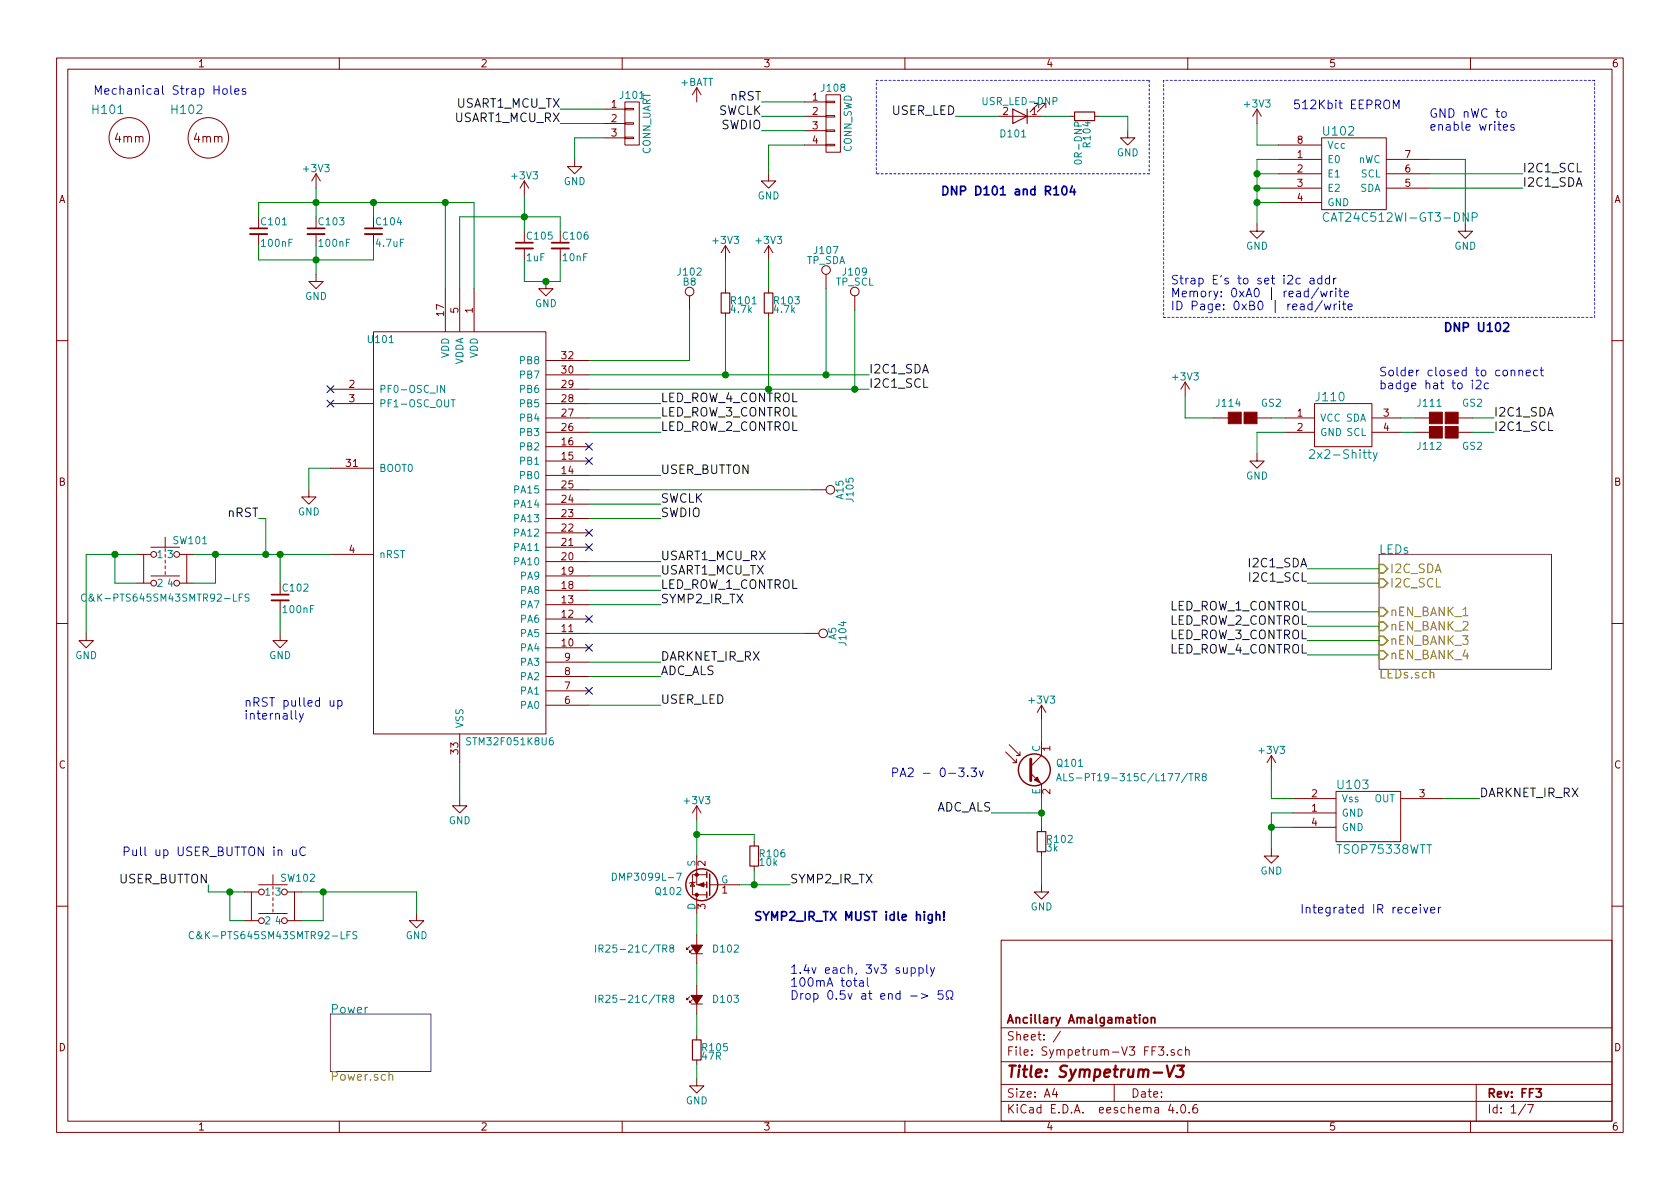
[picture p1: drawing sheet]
EESchema Schematic File Version 2
LIBS:power
LIBS:device
LIBS:transistors
LIBS:conn
LIBS:linear
LIBS:regul
LIBS:74xx
LIBS:cmos4000
LIBS:adc-dac
LIBS:memory
LIBS:xilinx
LIBS:microcontrollers
LIBS:dsp
LIBS:microchip
LIBS:analog_switches
LIBS:motorola
LIBS:texas
LIBS:intel
LIBS:audio
LIBS:interface
LIBS:digital-audio
LIBS:philips
LIBS:display
LIBS:cypress
LIBS:siliconi
LIBS:opto
LIBS:atmel
LIBS:contrib
LIBS:valves
LIBS:Borgel Custom
LIBS:switches
LIBS:Sympetrum-V3 FF3-cache
EELAYER 25 0
EELAYER END
$Descr A4 11693 8268
encoding utf-8
Sheet 1 7
Title "Sympetrum-V3"
Date ""
Rev "FF3"
Comp "Ancillary Amalgamation"
Comment1 ""
Comment2 ""
Comment3 ""
Comment4 ""
$EndDescr
$Sheet
S 9600 3850 1200 800 
U 59D3BAF2
F0 "LEDs" 60
F1 "LEDs.sch" 60
F2 "I2C_SDA" I L 9600 3950 60 
F3 "I2C_SCL" I L 9600 4050 60 
F4 "nEN_BANK_1" I L 9600 4250 60 
F5 "nEN_BANK_2" I L 9600 4350 60 
F6 "nEN_BANK_3" I L 9600 4450 60 
F7 "nEN_BANK_4" I L 9600 4550 60 
$EndSheet
$Sheet
S 2300 7050 700  400 
U 5A775796
F0 "Power" 60
F1 "Power.sch" 60
$EndSheet
Text Label 9100 3950 2    60   ~ 0
I2C1_SDA
Text Label 9100 4050 2    60   ~ 0
I2C1_SCL
Text Label 3900 750  2    60   ~ 0
USART1_MCU_TX
Text Label 3900 850  2    60   ~ 0
USART1_MCU_RX
$Comp
L GND #PWR01
U 1 1
P 4000 1100
F 0 "#PWR01" H 4000 850 50  0001 C CNN
F 1 "GND" H 4000 950 50  0000 C CNN
F 2 "" H 4000 1100 50  0001 C CNN
F 3 "" H 4000 1100 50  0001 C CNN
	1    4000 1100
	1    0    0    -1  
$EndComp
Text Label 6050 2600 0    60   ~ 0
I2C1_SDA
Text Label 6050 2700 0    60   ~ 0
I2C1_SCL
$Comp
L R_Small R101
U 1 1
P 5050 2100
F 0 "R101" H 5080 2120 50  0000 L CNN
F 1 "4.7k" H 5080 2060 50  0000 L CNN
F 2 "Resistors_SMD:R_0805_HandSoldering" H 5050 2100 50  0001 C CNN
F 3 "" H 5050 2100 50  0001 C CNN
F 4 "RC0805FR-074K7L" H 5050 2100 60  0001 C CNN "MPN"
F 5 "311-4.70KCRCT-ND" H 5050 2100 60  0001 C CNN "DigiKey"
	1    5050 2100
	1    0    0    -1  
$EndComp
$Comp
L R_Small R103
U 1 1
P 5350 2100
F 0 "R103" H 5380 2120 50  0000 L CNN
F 1 "4.7k" H 5380 2060 50  0000 L CNN
F 2 "Resistors_SMD:R_0805_HandSoldering" H 5350 2100 50  0001 C CNN
F 3 "" H 5350 2100 50  0001 C CNN
F 4 "RC0805FR-074K7L" H 5350 2100 60  0001 C CNN "MPN"
F 5 "311-4.70KCRCT-ND" H 5350 2100 60  0001 C CNN "DigiKey"
	1    5350 2100
	1    0    0    -1  
$EndComp
$Comp
L CONN_01X03 J101
U 1 1
P 4400 850
F 0 "J101" H 4400 1050 50  0000 C CNN
F 1 "CONN_UART" V 4500 850 50  0000 C CNN
F 2 "Pin_Headers:Pin_Header_Straight_1x03" H 4400 850 50  0001 C CNN
F 3 "" H 4400 850 50  0001 C CNN
	1    4400 850 
	1    0    0    -1  
$EndComp
$Comp
L C_Small C101
U 1 1
P 1800 1600
F 0 "C101" H 1810 1670 50  0000 L CNN
F 1 "100nF" H 1810 1520 50  0000 L CNN
F 2 "Capacitors_SMD:C_0805_HandSoldering" H 1800 1600 50  0001 C CNN
F 3 "" H 1800 1600 50  0001 C CNN
	1    1800 1600
	1    0    0    -1  
$EndComp
$Comp
L C_Small C103
U 1 1
P 2200 1600
F 0 "C103" H 2210 1670 50  0000 L CNN
F 1 "100nF" H 2210 1520 50  0000 L CNN
F 2 "Capacitors_SMD:C_0805_HandSoldering" H 2200 1600 50  0001 C CNN
F 3 "" H 2200 1600 50  0001 C CNN
	1    2200 1600
	1    0    0    -1  
$EndComp
$Comp
L C_Small C104
U 1 1
P 2600 1600
F 0 "C104" H 2610 1670 50  0000 L CNN
F 1 "4.7uF" H 2610 1520 50  0000 L CNN
F 2 "Capacitors_SMD:C_0805_HandSoldering" H 2600 1600 50  0001 C CNN
F 3 "" H 2600 1600 50  0001 C CNN
	1    2600 1600
	1    0    0    -1  
$EndComp
$Comp
L GND #PWR02
U 1 1
P 2200 1900
F 0 "#PWR02" H 2200 1650 50  0001 C CNN
F 1 "GND" H 2200 1750 50  0000 C CNN
F 2 "" H 2200 1900 50  0001 C CNN
F 3 "" H 2200 1900 50  0001 C CNN
	1    2200 1900
	1    0    0    -1  
$EndComp
$Comp
L GND #PWR03
U 1 1
P 3200 5550
F 0 "#PWR03" H 3200 5300 50  0001 C CNN
F 1 "GND" H 3200 5400 50  0000 C CNN
F 2 "" H 3200 5550 50  0001 C CNN
F 3 "" H 3200 5550 50  0001 C CNN
	1    3200 5550
	1    0    0    -1  
$EndComp
$Comp
L GND #PWR04
U 1 1
P 2150 3400
F 0 "#PWR04" H 2150 3150 50  0001 C CNN
F 1 "GND" H 2150 3250 50  0000 C CNN
F 2 "" H 2150 3400 50  0001 C CNN
F 3 "" H 2150 3400 50  0001 C CNN
	1    2150 3400
	1    0    0    -1  
$EndComp
NoConn ~ 2300 2700
NoConn ~ 2300 2800
$Comp
L TEST_1P J107
U 1 1
P 5750 2000
F 0 "J107" H 5750 2270 50  0000 C CNN
F 1 "TP_SDA" H 5750 2200 50  0000 C CNN
F 2 "Measurement_Points:Measurement_Point_Square-SMD-Pad_Small" H 5950 2000 50  0001 C CNN
F 3 "" H 5950 2000 50  0001 C CNN
	1    5750 2000
	1    0    0    -1  
$EndComp
$Comp
L TEST_1P J109
U 1 1
P 5950 2150
F 0 "J109" H 5950 2420 50  0000 C CNN
F 1 "TP_SCL" H 5950 2350 50  0000 C CNN
F 2 "Measurement_Points:Measurement_Point_Square-SMD-Pad_Small" H 6150 2150 50  0001 C CNN
F 3 "" H 6150 2150 50  0001 C CNN
	1    5950 2150
	1    0    0    -1  
$EndComp
$Comp
L GND #PWR05
U 1 1
P 5350 1200
F 0 "#PWR05" H 5350 950 50  0001 C CNN
F 1 "GND" H 5350 1050 50  0000 C CNN
F 2 "" H 5350 1200 50  0001 C CNN
F 3 "" H 5350 1200 50  0001 C CNN
	1    5350 1200
	1    0    0    -1  
$EndComp
Text Label 5300 700  2    60   ~ 0
nRST
Text Label 5300 800  2    60   ~ 0
SWCLK
Text Label 5300 900  2    60   ~ 0
SWDIO
Text Label 4600 3500 0    60   ~ 0
SWCLK
Text Label 4600 3600 0    60   ~ 0
SWDIO
Text Label 4600 4000 0    60   ~ 0
USART1_MCU_TX
Text Label 4600 3900 0    60   ~ 0
USART1_MCU_RX
$Comp
L GND #PWR06
U 1 1
P 8850 5900
F 0 "#PWR06" H 8850 5650 50  0001 C CNN
F 1 "GND" H 8850 5750 50  0000 C CNN
F 2 "" H 8850 5900 50  0001 C CNN
F 3 "" H 8850 5900 50  0001 C CNN
	1    8850 5900
	1    0    0    -1  
$EndComp
$Comp
L M24128-BRMN6TP U102
U 1 1
P 9400 1250
F 0 "U102" H 9200 1600 60  0000 L CNN
F 1 "CAT24C512WI-GT3-DNP" H 9200 1000 60  0000 L CNN
F 2 "Housings_SOIC:SOIC-8_3.9x4.9mm_Pitch1.27mm" H 9600 750 60  0001 C CNN
F 3 "" H 9450 1500 60  0001 C CNN
F 4 "CAT24C512WI-GT3OSCT-ND" H 9450 550 60  0001 C CNN "DigiKey"
F 5 "CAT24C512WI-GT3" H 9500 600 60  0001 C CNN "MPN"
F 6 "Yes" H 9300 900 60  0001 C CNN "DNP"
	1    9400 1250
	1    0    0    -1  
$EndComp
Text Label 10600 1200 0    60   ~ 0
I2C1_SCL
Text Label 10600 1300 0    60   ~ 0
I2C1_SDA
$Comp
L GND #PWR07
U 1 1
P 10200 1550
F 0 "#PWR07" H 10200 1300 50  0001 C CNN
F 1 "GND" H 10200 1400 50  0000 C CNN
F 2 "" H 10200 1550 50  0001 C CNN
F 3 "" H 10200 1550 50  0001 C CNN
	1    10200 1550
	1    0    0    -1  
$EndComp
Text Notes 9950 900  0    60   ~ 0
GND nWC to\nenable writes
$Comp
L GND #PWR08
U 1 1
P 8750 1550
F 0 "#PWR08" H 8750 1300 50  0001 C CNN
F 1 "GND" H 8750 1400 50  0000 C CNN
F 2 "" H 8750 1550 50  0001 C CNN
F 3 "" H 8750 1550 50  0001 C CNN
	1    8750 1550
	1    0    0    -1  
$EndComp
Text Notes 8150 2150 0    60   ~ 0
Strap E's to set i2c addr\nMemory: 0xA0 | read/write\nID Page: 0xB0 | read/write
Text Label 4600 4600 0    60   ~ 0
DARKNET_IR_RX
Text Label 4600 4200 0    60   ~ 0
SYMP2_IR_TX
Text Label 10300 5550 0    60   ~ 0
DARKNET_IR_RX
$Comp
L IR25-21C/TR8 D102
U 1 1
P 4850 6600
F 0 "D102" V 4850 6300 50  0000 L CNN
F 1 "IR25-21C/TR8" V 4850 6750 50  0000 L CNN
F 2 "Borgel Custom:LED_1206_SmallSilk" H 5050 6400 50  0001 C CNN
F 3 "http://www.everlight.com/file/ProductFile/201407052117084340.pdf" H 4900 6300 60  0001 C CNN
F 4 "1080-1356-1-ND" H 4900 6825 60  0001 C CNN "DigiKey"
	1    4850 6600
	0    -1   -1   0   
$EndComp
$Comp
L R_Small R105
U 1 1
P 4850 7300
F 0 "R105" H 4880 7320 50  0000 L CNN
F 1 "47R" H 4880 7260 50  0000 L CNN
F 2 "Resistors_SMD:R_0805_HandSoldering" H 4850 7300 50  0001 C CNN
F 3 "" H 4850 7300 50  0001 C CNN
F 4 "ERJ-P06J470V" H 4850 7300 60  0001 C CNN "MPN"
F 5 "P47ADCT-ND" H 4850 7300 60  0001 C CNN "DigiKey"
	1    4850 7300
	1    0    0    -1  
$EndComp
$Comp
L GND #PWR09
U 1 1
P 4850 7500
F 0 "#PWR09" H 4850 7250 50  0001 C CNN
F 1 "GND" H 4850 7350 50  0000 C CNN
F 2 "" H 4850 7500 50  0001 C CNN
F 3 "" H 4850 7500 50  0001 C CNN
	1    4850 7500
	1    0    0    -1  
$EndComp
Text Label 5500 6150 0    60   ~ 0
SYMP2_IR_TX
$Comp
L GND #PWR010
U 1 1
P 1950 4400
F 0 "#PWR010" H 1950 4150 50  0001 C CNN
F 1 "GND" H 1950 4250 50  0000 C CNN
F 2 "" H 1950 4400 50  0001 C CNN
F 3 "" H 1950 4400 50  0001 C CNN
	1    1950 4400
	1    0    0    -1  
$EndComp
$Comp
L C_Small C102
U 1 1
P 1950 4150
F 0 "C102" H 1960 4220 50  0000 L CNN
F 1 "100nF" H 1960 4070 50  0000 L CNN
F 2 "Capacitors_SMD:C_0805_HandSoldering" H 1950 4150 50  0001 C CNN
F 3 "" H 1950 4150 50  0001 C CNN
	1    1950 4150
	1    0    0    -1  
$EndComp
Text Notes 1700 5000 0    60   ~ 0
nRST pulled up\ninternally
$Comp
L LED D101
U 1 1
P 7100 800
F 0 "D101" H 7050 925 50  0000 L CNN
F 1 "USR_LED-DNP" H 7100 700 50  0000 C CNN
F 2 "Borgel Custom:LED_0603_SmallSilk" H 7300 600 50  0001 C CNN
F 3 "" H 7150 500 60  0001 C CNN
F 4 "Yes" H 7100 800 60  0001 C CNN "DNP"
	1    7100 800 
	-1   0    0    1   
$EndComp
Text Label 6650 800  2    60   ~ 0
USER_LED
$Comp
L R_Small R104
U 1 1
P 7550 800
F 0 "R104" H 7580 820 50  0000 L CNN
F 1 "0R-DNP" H 7580 760 50  0000 L CNN
F 2 "Resistors_SMD:R_0805_HandSoldering" H 7550 800 50  0001 C CNN
F 3 "" H 7550 800 50  0001 C CNN
F 4 "Yes" H 7550 800 60  0001 C CNN "DNP"
	1    7550 800 
	0    1    1    0   
$EndComp
$Comp
L GND #PWR011
U 1 1
P 7850 900
F 0 "#PWR011" H 7850 650 50  0001 C CNN
F 1 "GND" H 7850 750 50  0000 C CNN
F 2 "" H 7850 900 50  0001 C CNN
F 3 "" H 7850 900 50  0001 C CNN
	1    7850 900 
	1    0    0    -1  
$EndComp
Text Label 4600 4900 0    60   ~ 0
USER_LED
$Comp
L GND #PWR012
U 1 1
P 600 4400
F 0 "#PWR012" H 600 4150 50  0001 C CNN
F 1 "GND" H 600 4250 50  0000 C CNN
F 2 "" H 600 4400 50  0001 C CNN
F 3 "" H 600 4400 50  0001 C CNN
	1    600  4400
	1    0    0    -1  
$EndComp
Text Label 4600 4700 0    60   ~ 0
ADC_ALS
Text Notes 6200 5400 0    60   ~ 0
PA2 - 0-3.3v
$Comp
L IR25-21C/TR8 D103
U 1 1
P 4850 6950
F 0 "D103" V 4850 6650 50  0000 L CNN
F 1 "IR25-21C/TR8" V 4850 7100 50  0000 L CNN
F 2 "Borgel Custom:LED_1206_SmallSilk" H 5050 6750 50  0001 C CNN
F 3 "http://www.everlight.com/file/ProductFile/201407052117084340.pdf" H 4900 6650 60  0001 C CNN
F 4 "1080-1356-1-ND" H 4900 7175 60  0001 C CNN "DigiKey"
	1    4850 6950
	0    -1   -1   0   
$EndComp
Text Label 6900 5650 2    60   ~ 0
ADC_ALS
Text Notes 9000 750  0    60   ~ 0
512Kbit EEPROM
$Comp
L STM32F051K8U6 U101
U 1 1
P 3200 3700
F 0 "U101" H 2650 5050 50  0000 C CNN
F 1 "STM32F051K8U6" H 3550 2250 50  0000 C CNN
F 2 "Housings_DFN_QFN:QFN-32-1EP_5x5mm_Pitch0.5mm" H 3400 2050 50  0001 C CNN
F 3 "DOCUMENTATION" H 2000 2200 50  0001 C CNN
F 4 "	497-12892-ND" H 2000 2100 50  0001 C CNN "DigiKey"
	1    3200 3700
	1    0    0    -1  
$EndComp
$Comp
L TEST_1P J102
U 1 1
P 4800 2150
F 0 "J102" H 4800 2420 50  0000 C CNN
F 1 "B8" H 4800 2350 50  0000 C CNN
F 2 "Measurement_Points:Measurement_Point_Round-SMD-Pad_Small" H 5000 2150 50  0001 C CNN
F 3 "" H 5000 2150 50  0001 C CNN
	1    4800 2150
	1    0    0    -1  
$EndComp
$Comp
L TEST_1P J105
U 1 1
P 5650 3400
F 0 "J105" H 5650 3670 50  0000 C CNN
F 1 "A15" H 5650 3600 50  0000 C CNN
F 2 "Measurement_Points:Measurement_Point_Round-SMD-Pad_Small" H 5850 3400 50  0001 C CNN
F 3 "" H 5850 3400 50  0001 C CNN
	1    5650 3400
	0    1    1    0   
$EndComp
Text Label 4600 2800 0    60   ~ 0
LED_ROW_4_CONTROL
Text Label 4600 2900 0    60   ~ 0
LED_ROW_3_CONTROL
Text Label 4600 3000 0    60   ~ 0
LED_ROW_2_CONTROL
Text Label 4600 4100 0    60   ~ 0
LED_ROW_1_CONTROL
Text Label 9100 4250 2    60   ~ 0
LED_ROW_1_CONTROL
Text Label 9100 4350 2    60   ~ 0
LED_ROW_2_CONTROL
Text Label 9100 4450 2    60   ~ 0
LED_ROW_3_CONTROL
Text Label 9100 4550 2    60   ~ 0
LED_ROW_4_CONTROL
$Comp
L TEST_1P J104
U 1 1
P 5600 4400
F 0 "J104" H 5600 4670 50  0000 C CNN
F 1 "A5" H 5600 4600 50  0000 C CNN
F 2 "Measurement_Points:Measurement_Point_Round-SMD-Pad_Small" H 5800 4400 50  0001 C CNN
F 3 "" H 5800 4400 50  0001 C CNN
	1    5600 4400
	0    1    1    0   
$EndComp
$Comp
L +3V3 #PWR013
U 1 1
P 5350 1800
F 0 "#PWR013" H 5350 1650 50  0001 C CNN
F 1 "+3V3" H 5350 1940 50  0000 C CNN
F 2 "" H 5350 1800 50  0001 C CNN
F 3 "" H 5350 1800 50  0001 C CNN
	1    5350 1800
	1    0    0    -1  
$EndComp
$Comp
L +3V3 #PWR014
U 1 1
P 5050 1800
F 0 "#PWR014" H 5050 1650 50  0001 C CNN
F 1 "+3V3" H 5050 1940 50  0000 C CNN
F 2 "" H 5050 1800 50  0001 C CNN
F 3 "" H 5050 1800 50  0001 C CNN
	1    5050 1800
	1    0    0    -1  
$EndComp
$Comp
L +3V3 #PWR015
U 1 1
P 3650 1350
F 0 "#PWR015" H 3650 1200 50  0001 C CNN
F 1 "+3V3" H 3650 1490 50  0000 C CNN
F 2 "" H 3650 1350 50  0001 C CNN
F 3 "" H 3650 1350 50  0001 C CNN
	1    3650 1350
	1    0    0    -1  
$EndComp
$Comp
L +3V3 #PWR016
U 1 1
P 7250 5000
F 0 "#PWR016" H 7250 4850 50  0001 C CNN
F 1 "+3V3" H 7250 5140 50  0000 C CNN
F 2 "" H 7250 5000 50  0001 C CNN
F 3 "" H 7250 5000 50  0001 C CNN
	1    7250 5000
	1    0    0    -1  
$EndComp
$Comp
L ALS-PT19-315C/L177/TR8 Q101
U 1 1
P 7150 5350
F 0 "Q101" H 7350 5400 50  0000 L CNN
F 1 "ALS-PT19-315C/L177/TR8" H 7350 5300 50  0000 L CNN
F 2 "Borgel Custom:LED_0603_SmallSilk" H 7630 5210 50  0001 C CNN
F 3 "" H 7350 5400 50  0000 C CNN
F 4 "1080-1244-1-ND" H 7400 5600 60  0001 C CNN "DigiKey"
	1    7150 5350
	1    0    0    -1  
$EndComp
$Comp
L R_Small R102
U 1 1
P 7250 5850
F 0 "R102" H 7280 5870 50  0000 L CNN
F 1 "3k" H 7280 5810 50  0000 L CNN
F 2 "Resistors_SMD:R_0805_HandSoldering" H 7250 5850 50  0001 C CNN
F 3 "" H 7250 5850 50  0001 C CNN
	1    7250 5850
	1    0    0    -1  
$EndComp
$Comp
L GND #PWR017
U 1 1
P 7250 6150
F 0 "#PWR017" H 7250 5900 50  0001 C CNN
F 1 "GND" H 7250 6000 50  0000 C CNN
F 2 "" H 7250 6150 50  0001 C CNN
F 3 "" H 7250 6150 50  0001 C CNN
	1    7250 6150
	1    0    0    -1  
$EndComp
$Comp
L +3V3 #PWR018
U 1 1
P 8850 5350
F 0 "#PWR018" H 8850 5200 50  0001 C CNN
F 1 "+3V3" H 8850 5490 50  0000 C CNN
F 2 "" H 8850 5350 50  0001 C CNN
F 3 "" H 8850 5350 50  0001 C CNN
	1    8850 5350
	1    0    0    -1  
$EndComp
$Comp
L +3V3 #PWR019
U 1 1
P 8750 850
F 0 "#PWR019" H 8750 700 50  0001 C CNN
F 1 "+3V3" H 8750 990 50  0000 C CNN
F 2 "" H 8750 850 50  0001 C CNN
F 3 "" H 8750 850 50  0001 C CNN
	1    8750 850 
	1    0    0    -1  
$EndComp
$Comp
L +3V3 #PWR020
U 1 1
P 8250 2750
F 0 "#PWR020" H 8250 2600 50  0001 C CNN
F 1 "+3V3" H 8250 2890 50  0000 C CNN
F 2 "" H 8250 2750 50  0001 C CNN
F 3 "" H 8250 2750 50  0001 C CNN
	1    8250 2750
	1    0    0    -1  
$EndComp
$Comp
L GND #PWR021
U 1 1
P 8750 3150
F 0 "#PWR021" H 8750 2900 50  0001 C CNN
F 1 "GND" H 8750 3000 50  0000 C CNN
F 2 "" H 8750 3150 50  0001 C CNN
F 3 "" H 8750 3150 50  0001 C CNN
	1    8750 3150
	1    0    0    -1  
$EndComp
$Comp
L 2x2-Shitty J110
U 1 1
P 9350 2950
F 0 "J110" H 9150 3150 60  0000 L CNN
F 1 "2x2-Shitty" H 9350 2750 60  0000 C CNN
F 2 "Borgel Custom:2x2_shitty" H 9500 3200 60  0001 C CNN
F 3 "" V 9200 3400 60  0001 C CNN
	1    9350 2950
	1    0    0    -1  
$EndComp
Text Label 1450 6150 2    60   ~ 0
USER_BUTTON
$Comp
L GND #PWR022
U 1 1
P 2900 6350
F 0 "#PWR022" H 2900 6100 50  0001 C CNN
F 1 "GND" H 2900 6200 50  0000 C CNN
F 2 "" H 2900 6350 50  0001 C CNN
F 3 "" H 2900 6350 50  0001 C CNN
	1    2900 6350
	1    0    0    -1  
$EndComp
Text Label 4600 3300 0    60   ~ 0
USER_BUTTON
Text Notes 850  5950 0    60   ~ 0
Pull up USER_BUTTON in uC
$Comp
L TSOP75338WTT U103
U 1 1
P 9650 5800
F 0 "U103" H 9300 6150 60  0000 L CNN
F 1 "TSOP75338WTT" H 9300 5700 60  0000 L CNN
F 2 "Borgel Custom:TSOP753W" H 9700 5950 60  0001 C CNN
F 3 "" H 9700 5950 60  0001 C CNN
F 4 "TSOP75338WTT" H 9400 6250 60  0001 C CNN "MPN"
F 5 "TSOP75338WTTCT-ND" H 9500 6350 60  0001 C CNN "DigiKey"
F 6 "78-TSOP75338WTT" H 9650 5800 60  0001 C CNN "Mouser"
	1    9650 5800
	1    0    0    -1  
$EndComp
Text Notes 9050 6350 0    60   ~ 0
Integrated IR receiver
Text Label 10400 2900 0    60   ~ 0
I2C1_SDA
Text Label 10400 3000 0    60   ~ 0
I2C1_SCL
$Comp
L GS2 J111
U 1 1
P 10050 2900
F 0 "J111" V 10150 3000 50  0000 C CNN
F 1 "GS2" V 10150 2700 50  0000 C CNN
F 2 "Connectors:GS2" V 10124 2900 50  0001 C CNN
F 3 "" H 10050 2900 50  0001 C CNN
	1    10050 2900
	0    -1   -1   0   
$EndComp
$Comp
L GS2 J112
U 1 1
P 10050 3000
F 0 "J112" V 9950 3100 50  0000 C CNN
F 1 "GS2" V 9950 2800 50  0000 C CNN
F 2 "Connectors:GS2" V 10124 3000 50  0001 C CNN
F 3 "" H 10050 3000 50  0001 C CNN
	1    10050 3000
	0    -1   -1   0   
$EndComp
Text Notes 9600 2700 0    60   ~ 0
Solder closed to connect\nbadge hat to i2c
Text Notes 6550 1350 0    60   ~ 12
DNP D101 and R104
$Comp
L C_Small C105
U 1 1
P 3650 1700
F 0 "C105" H 3660 1770 50  0000 L CNN
F 1 "1uF" H 3660 1620 50  0000 L CNN
F 2 "Capacitors_SMD:C_0805_HandSoldering" H 3650 1700 50  0001 C CNN
F 3 "" H 3650 1700 50  0001 C CNN
	1    3650 1700
	1    0    0    -1  
$EndComp
$Comp
L C_Small C106
U 1 1
P 3900 1700
F 0 "C106" H 3910 1770 50  0000 L CNN
F 1 "10nF" H 3910 1620 50  0000 L CNN
F 2 "Capacitors_SMD:C_0805_HandSoldering" H 3900 1700 50  0001 C CNN
F 3 "" H 3900 1700 50  0001 C CNN
	1    3900 1700
	1    0    0    -1  
$EndComp
$Comp
L GND #PWR023
U 1 1
P 3800 1950
F 0 "#PWR023" H 3800 1700 50  0001 C CNN
F 1 "GND" H 3800 1800 50  0000 C CNN
F 2 "" H 3800 1950 50  0001 C CNN
F 3 "" H 3800 1950 50  0001 C CNN
	1    3800 1950
	1    0    0    -1  
$EndComp
$Comp
L +3V3 #PWR024
U 1 1
P 2200 1300
F 0 "#PWR024" H 2200 1150 50  0001 C CNN
F 1 "+3V3" H 2200 1440 50  0000 C CNN
F 2 "" H 2200 1300 50  0001 C CNN
F 3 "" H 2200 1300 50  0001 C CNN
	1    2200 1300
	1    0    0    -1  
$EndComp
Text Label 1800 3600 2    60   ~ 0
nRST
$Comp
L C&K-PTS645SM43SMTR92-LFS SW101
U 1 1
P 1150 3850
F 0 "SW101" H 1200 3950 50  0000 L CNN
F 1 "C&K-PTS645SM43SMTR92-LFS" H 1150 3550 50  0000 C CNN
F 2 "Borgel Custom:PTS645_SMT" H 1150 4050 50  0001 C CNN
F 3 "" H 1150 4050 50  0001 C CNN
F 4 "CKN9112CT-ND" H 1400 4150 60  0001 C CNN "DigiKey"
F 5 "PTS645SM43SMTR92 LFS" H 1300 4050 60  0001 C CNN "MPN"
	1    1150 3850
	1    0    0    -1  
$EndComp
$Comp
L C&K-PTS645SM43SMTR92-LFS SW102
U 1 1
P 1900 6200
F 0 "SW102" H 1950 6300 50  0000 L CNN
F 1 "C&K-PTS645SM43SMTR92-LFS" H 1900 5900 50  0000 C CNN
F 2 "Borgel Custom:PTS645_SMT" H 1900 6400 50  0001 C CNN
F 3 "" H 1900 6400 50  0001 C CNN
F 4 "CKN9112CT-ND" H 2150 6500 60  0001 C CNN "DigiKey"
F 5 "PTS645SM43SMTR92 LFS" H 2050 6400 60  0001 C CNN "MPN"
	1    1900 6200
	1    0    0    -1  
$EndComp
Text Notes 650  650  0    60   ~ 0
Mechanical Strap Holes
$Comp
L R_Small R106
U 1 1
P 5250 5950
F 0 "R106" H 5280 5970 50  0000 L CNN
F 1 "10k" H 5280 5910 50  0000 L CNN
F 2 "Resistors_SMD:R_0805_HandSoldering" H 5250 5950 50  0001 C CNN
F 3 "" H 5250 5950 50  0001 C CNN
	1    5250 5950
	1    0    0    -1  
$EndComp
$Comp
L DMP3099L-7 Q102
U 1 1
P 4950 6150
F 0 "Q102" H 5150 6200 50  0000 L CNN
F 1 "DMP3099L-7" H 5150 6100 50  0000 L CNN
F 2 "TO_SOT_Packages_SMD:SOT-23" H 5200 6450 50  0001 C CNN
F 3 "" H 4950 6150 50  0001 C CNN
F 4 "DMP3099L-7DICT-ND" H 5050 6500 60  0001 C CNN "DigiKey"
F 5 "621-DMP3099L-7" H 4950 6150 60  0001 C CNN "Mouser"
	1    4950 6150
	-1   0    0    1   
$EndComp
$Comp
L +3V3 #PWR025
U 1 1
P 4850 5700
F 0 "#PWR025" H 4850 5550 50  0001 C CNN
F 1 "+3V3" H 4850 5840 50  0000 C CNN
F 2 "" H 4850 5700 50  0001 C CNN
F 3 "" H 4850 5700 50  0001 C CNN
	1    4850 5700
	1    0    0    -1  
$EndComp
Text Notes 5250 6400 0    60   ~ 12
SYMP2_IR_TX MUST idle high!
Text Notes 5500 6950 0    60   ~ 0
1.4v each, 3v3 supply\n100mA total\nDrop 0.5v at end -> 5Ω
NoConn ~ 4100 3700
NoConn ~ 4100 3800
$Comp
L GS2 J114
U 1 1
P 8650 2900
F 0 "J114" V 8750 3000 50  0000 C CNN
F 1 "GS2" V 8750 2700 50  0000 C CNN
F 2 "Borgel Custom:SOLDER-JUMPER_1-WAY-SM-CLOSED" V 8724 2900 50  0001 C CNN
F 3 "" H 8650 2900 50  0001 C CNN
	1    8650 2900
	0    -1   -1   0   
$EndComp
NoConn ~ 4100 3100
NoConn ~ 4100 3200
NoConn ~ 4100 4800
NoConn ~ 4100 4500
Text Notes 10050 2300 0    60   ~ 12
DNP U102
$Comp
L CONN_01X04 J108
U 1 1
P 5800 850
F 0 "J108" H 5800 1100 50  0000 C CNN
F 1 "CONN_SWD" V 5900 850 50  0000 C CNN
F 2 "Pin_Headers:Pin_Header_Straight_1x04" H 5800 850 50  0001 C CNN
F 3 "" H 5800 850 50  0001 C CNN
	1    5800 850 
	1    0    0    -1  
$EndComp
Wire Notes Line
	6100 1200 6100 550 
Wire Notes Line
	8000 1200 6100 1200
Wire Notes Line
	8000 550  8000 1200
Wire Notes Line
	6100 550  8000 550 
Wire Notes Line
	11100 550  8100 550 
Wire Notes Line
	11100 2200 11100 550 
Wire Notes Line
	8100 2200 11100 2200
Wire Notes Line
	8100 550  8100 2200
Wire Wire Line
	8850 2900 8950 2900
Wire Wire Line
	4850 6350 4850 6500
Wire Wire Line
	4850 6700 4850 6850
Connection ~ 5250 6150
Connection ~ 4850 5800
Wire Wire Line
	5250 5800 4850 5800
Wire Wire Line
	5250 5850 5250 5800
Wire Wire Line
	5250 6150 5250 6050
Wire Wire Line
	5150 6150 5500 6150
Wire Wire Line
	4850 5700 4850 5950
Connection ~ 1850 3850
Wire Wire Line
	1850 3600 1850 3850
Wire Wire Line
	1800 3600 1850 3600
Connection ~ 3100 1400
Wire Wire Line
	3300 1400 3300 2000
Connection ~ 2600 1400
Wire Wire Line
	3100 1400 3100 2000
Wire Wire Line
	3200 1500 3200 2000
Connection ~ 3650 1500
Wire Wire Line
	3650 1350 3650 1600
Wire Wire Line
	3900 1500 3900 1600
Wire Wire Line
	3200 1500 3900 1500
Connection ~ 3800 1950
Wire Wire Line
	3650 1950 3650 1800
Wire Wire Line
	3900 1950 3900 1800
Wire Wire Line
	3650 1950 3900 1950
Connection ~ 5950 2700
Connection ~ 5350 2700
Wire Wire Line
	5350 2200 5350 2700
Wire Wire Line
	4100 2700 6050 2700
Wire Wire Line
	9850 3000 9750 3000
Wire Wire Line
	10400 3000 10250 3000
Wire Wire Line
	9850 2900 9750 2900
Wire Wire Line
	10400 2900 10250 2900
Wire Wire Line
	8850 5750 9000 5750
Wire Wire Line
	9000 5650 8850 5650
Wire Wire Line
	8850 5550 9000 5550
Connection ~ 8850 5750
Wire Wire Line
	8850 5650 8850 5900
Wire Wire Line
	10300 5550 10050 5550
Wire Wire Line
	8850 5350 8850 5550
Connection ~ 2250 6200
Wire Wire Line
	2250 6400 2250 6200
Wire Wire Line
	2100 6400 2250 6400
Connection ~ 1600 6200
Wire Wire Line
	1600 6400 1700 6400
Wire Wire Line
	1600 6200 1600 6400
Connection ~ 800  3850
Wire Wire Line
	800  4050 950  4050
Wire Wire Line
	800  3850 800  4050
Connection ~ 1500 3850
Wire Wire Line
	1500 4050 1500 3850
Wire Wire Line
	1350 4050 1500 4050
Wire Wire Line
	1450 6200 1700 6200
Wire Wire Line
	4100 3300 4600 3300
Wire Wire Line
	2900 6200 2900 6350
Wire Wire Line
	2100 6200 2900 6200
Wire Wire Line
	1450 6150 1450 6200
Wire Wire Line
	8250 2900 8250 2750
Wire Wire Line
	8450 2900 8250 2900
Wire Wire Line
	8750 3000 8750 3150
Wire Wire Line
	8950 3000 8750 3000
Wire Wire Line
	7250 5950 7250 6150
Connection ~ 7250 5650
Wire Wire Line
	6900 5650 7250 5650
Wire Wire Line
	7250 5550 7250 5750
Wire Wire Line
	7250 5000 7250 5150
Wire Wire Line
	5600 4400 4100 4400
Wire Wire Line
	9600 4250 9100 4250
Wire Wire Line
	9100 4350 9600 4350
Wire Wire Line
	9600 4450 9100 4450
Wire Wire Line
	9100 4550 9600 4550
Wire Wire Line
	9600 4050 9100 4050
Wire Wire Line
	9100 3950 9600 3950
Wire Wire Line
	4100 2900 4600 2900
Wire Wire Line
	4100 4100 4600 4100
Wire Wire Line
	4100 2800 4600 2800
Wire Wire Line
	4100 3000 4600 3000
Wire Wire Line
	4100 3400 5650 3400
Wire Wire Line
	4100 2500 4800 2500
Wire Wire Line
	4800 2500 4800 2150
Wire Wire Line
	4600 4700 4100 4700
Wire Wire Line
	600  4400 600  3850
Wire Wire Line
	4600 4900 4100 4900
Wire Wire Line
	6650 800  6950 800 
Wire Wire Line
	7450 800  7250 800 
Wire Wire Line
	7850 800  7650 800 
Wire Wire Line
	7850 900  7850 800 
Wire Wire Line
	600  3850 950  3850
Connection ~ 1950 3850
Wire Wire Line
	1950 4050 1950 3850
Wire Wire Line
	1950 4400 1950 4250
Wire Wire Line
	4850 7400 4850 7500
Wire Wire Line
	4850 7200 4850 7050
Wire Wire Line
	4600 4600 4100 4600
Wire Wire Line
	4100 4200 4600 4200
Wire Wire Line
	8750 1000 8900 1000
Wire Wire Line
	8750 850  8750 1000
Connection ~ 8750 1200
Wire Wire Line
	8900 1100 8750 1100
Connection ~ 8750 1300
Wire Wire Line
	8900 1200 8750 1200
Connection ~ 8750 1400
Wire Wire Line
	8900 1300 8750 1300
Wire Wire Line
	8750 1100 8750 1550
Wire Wire Line
	8750 1400 8900 1400
Wire Wire Line
	10200 1100 9950 1100
Wire Wire Line
	10200 1100 10200 1550
Wire Wire Line
	9950 1200 10600 1200
Wire Wire Line
	9950 1300 10600 1300
Wire Wire Line
	4100 4000 4600 4000
Wire Wire Line
	4600 3900 4100 3900
Wire Wire Line
	4100 3500 4600 3500
Wire Wire Line
	4600 3600 4100 3600
Wire Wire Line
	5300 900  5600 900 
Wire Wire Line
	5600 800  5300 800 
Wire Wire Line
	5300 700  5600 700 
Wire Wire Line
	5350 1000 5600 1000
Wire Wire Line
	5350 1200 5350 1000
Connection ~ 5750 2600
Wire Wire Line
	5750 2000 5750 2600
Wire Wire Line
	5950 2150 5950 2700
Wire Wire Line
	2150 3250 2300 3250
Wire Wire Line
	2150 3400 2150 3250
Wire Wire Line
	3200 5300 3200 5550
Wire Wire Line
	1350 3850 2300 3850
Wire Wire Line
	1800 1800 1800 1700
Connection ~ 2200 1800
Wire Wire Line
	2200 1700 2200 1900
Wire Wire Line
	1800 1800 2600 1800
Wire Wire Line
	2600 1800 2600 1700
Wire Wire Line
	2600 1400 2600 1500
Connection ~ 2200 1400
Wire Wire Line
	2200 1300 2200 1500
Wire Wire Line
	1800 1400 3300 1400
Wire Wire Line
	1800 1500 1800 1400
Wire Wire Line
	3900 750  4200 750 
Wire Wire Line
	4200 850  3900 850 
Wire Wire Line
	4000 950  4200 950 
Wire Wire Line
	4000 1100 4000 950 
Wire Wire Line
	5050 2000 5050 1800
Wire Wire Line
	5350 1800 5350 2000
Connection ~ 5050 2600
Wire Wire Line
	5050 2200 5050 2600
Wire Wire Line
	4100 2600 6050 2600
$Comp
L +BATT #PWR026
U 1 1
P 4850 700
F 0 "#PWR026" H 4850 550 50  0001 C CNN
F 1 "+BATT" H 4850 840 50  0000 C CNN
F 2 "" H 4850 700 50  0001 C CNN
F 3 "" H 4850 700 50  0001 C CNN
	1    4850 700 
	1    0    0    -1  
$EndComp
$Comp
L Hole-4mm-NPTH H101
U 1 1
P 900 950
F 0 "H101" H 750 1150 60  0000 C CNN
F 1 "Hole-4mm-NPTH" H 900 750 60  0001 C CNN
F 2 "Borgel Custom:Hole-4mm-NPTH" H 900 950 60  0001 C CNN
F 3 "" H 900 950 60  0001 C CNN
	1    900  950 
	1    0    0    -1  
$EndComp
$Comp
L Hole-4mm-NPTH H102
U 1 1
P 1450 950
F 0 "H102" H 1300 1150 60  0000 C CNN
F 1 "Hole-4mm-NPTH" H 1450 750 60  0001 C CNN
F 2 "Borgel Custom:Hole-4mm-NPTH" H 1450 950 60  0001 C CNN
F 3 "" H 1450 950 60  0001 C CNN
	1    1450 950 
	1    0    0    -1  
$EndComp
NoConn ~ 4100 4300
$EndSCHEMATC
